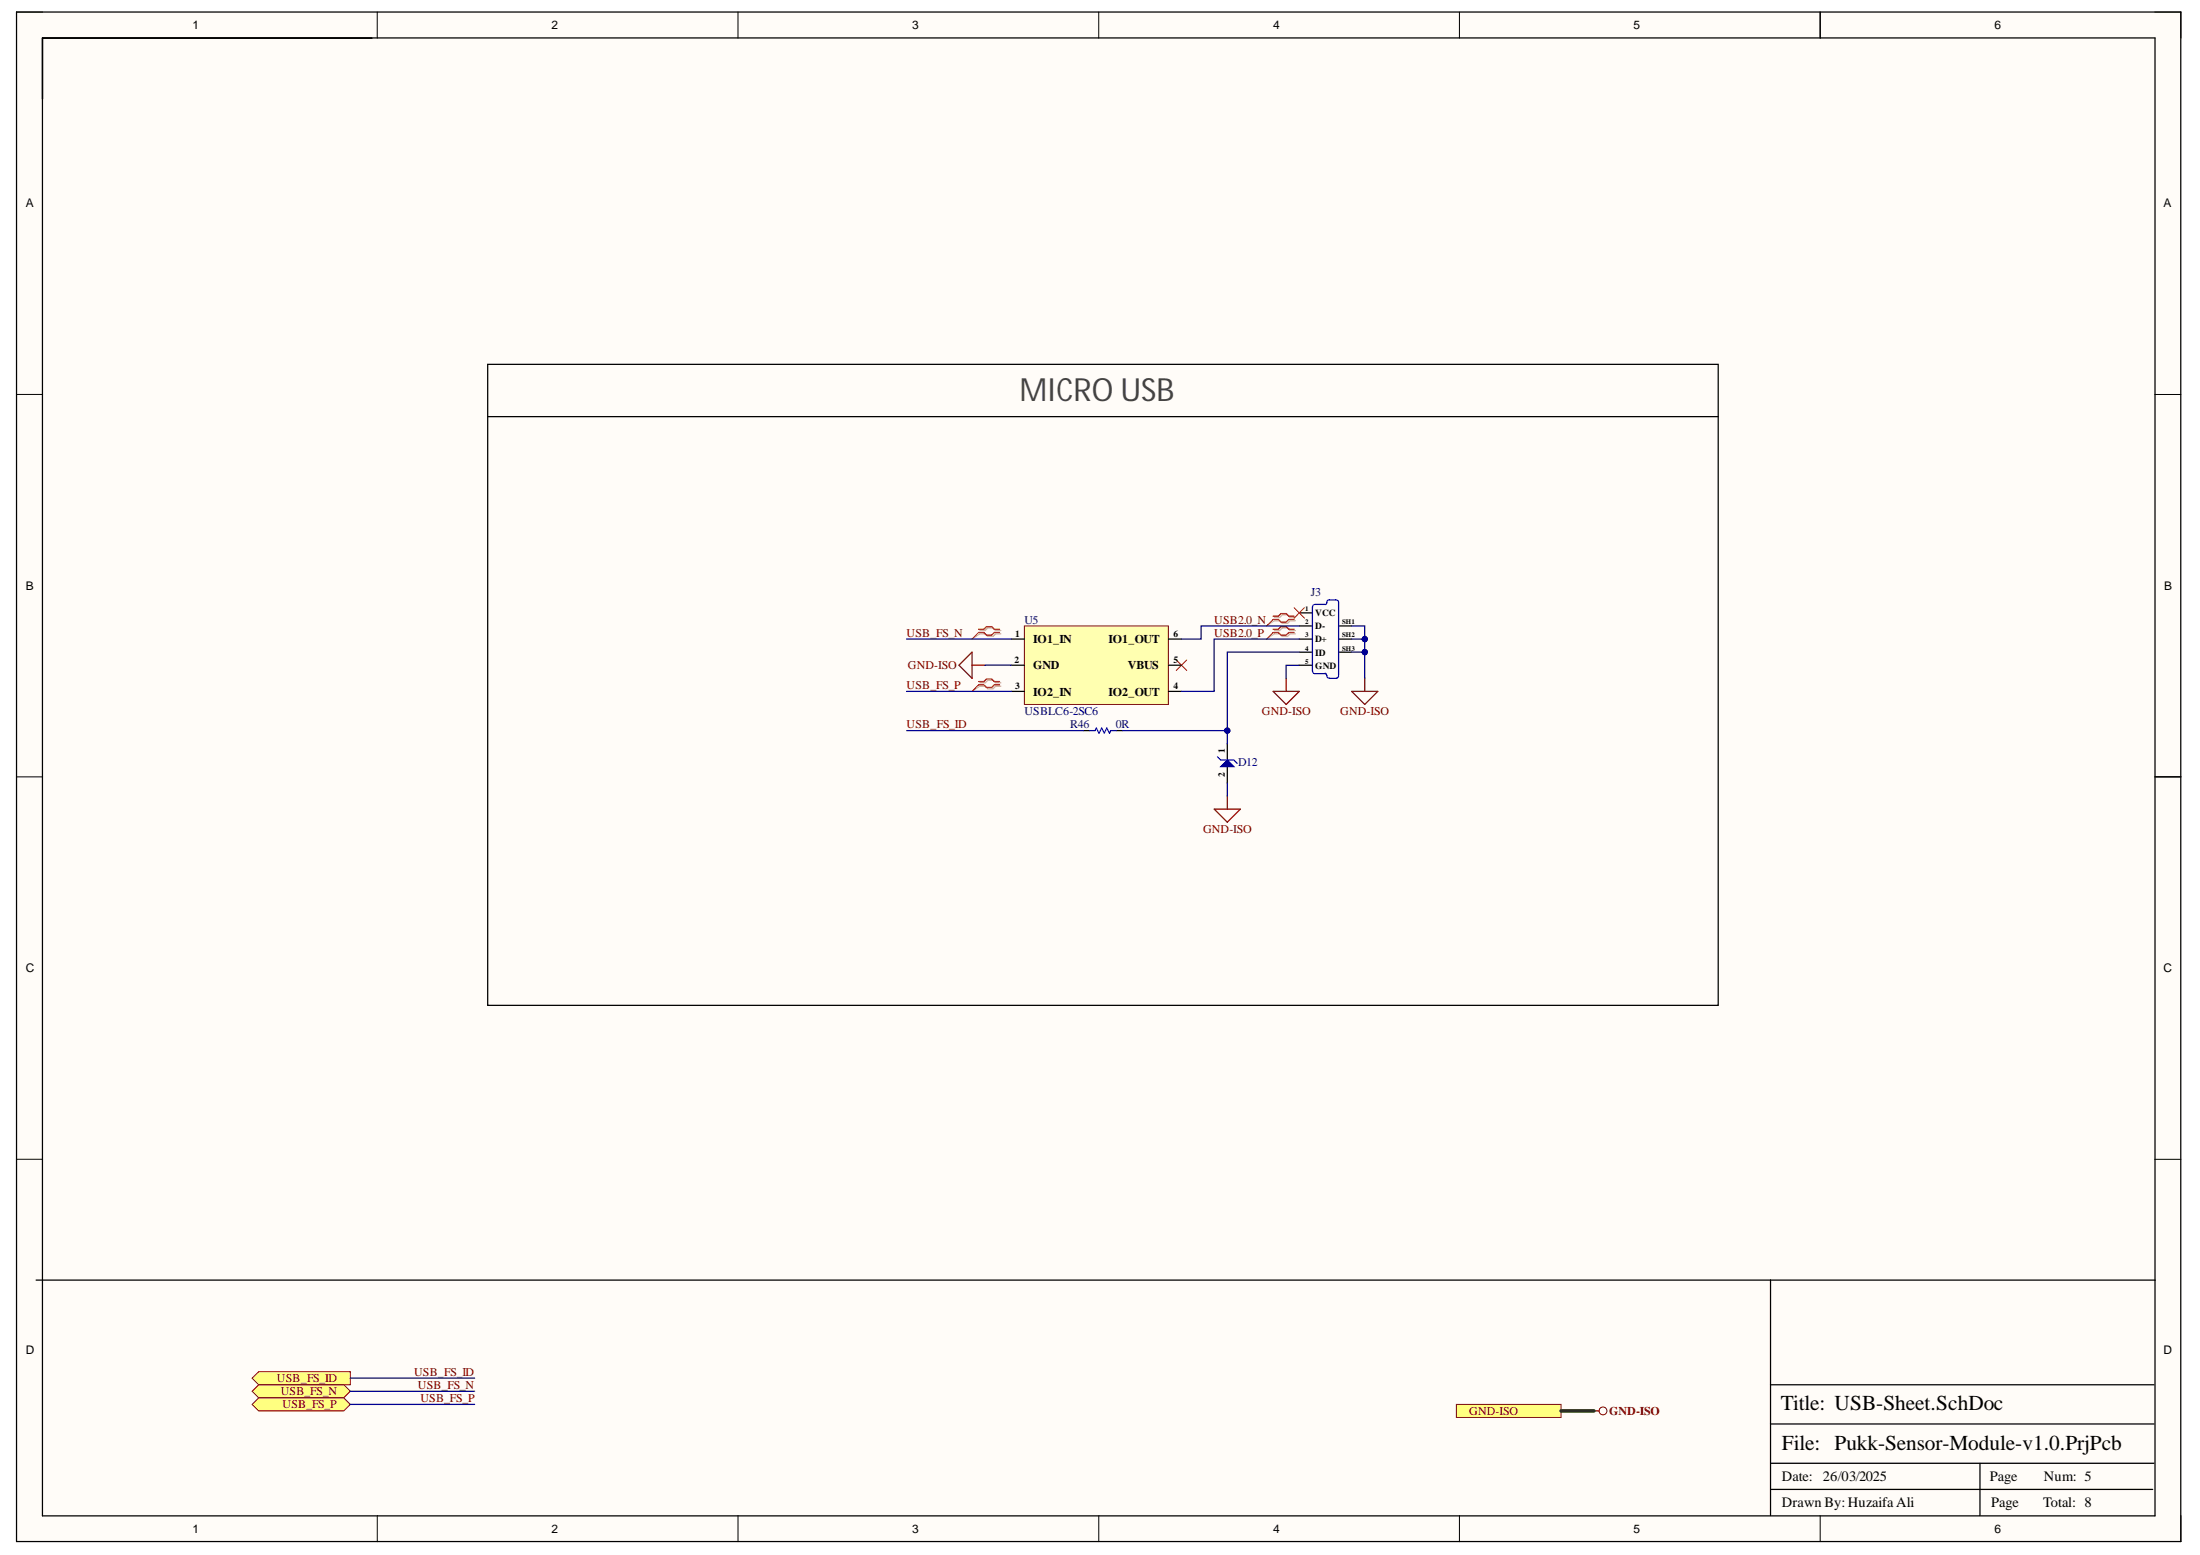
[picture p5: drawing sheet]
<svg xmlns="http://www.w3.org/2000/svg" width="297mm" height="210mm" viewBox="0 0 297 210" stroke-linecap="round" stroke-linejoin="round" font-family="sans-serif">
<g fill="#fffcf8">
<path d="M2.2 1.6h292.3v206.5h-292.3z" fill-rule="evenodd"/>
<path d="M5.8 5.2h285.1v199.4h-285.1z" fill-rule="evenodd"/>
</g>
<g fill="none" stroke="#000" stroke-width=".14">
<path d="M2.2 1.6h3.6M50.9 1.6v3.6M99.6 1.6v3.6M148.3 1.6v3.6M197 1.6v3.6M245.8 1.6v3.6M290.9 1.6h3.6v3.6M2.2 53.2h3.6M290.9 53.3h3.6M2.2 104.9h3.6M290.9 104.9h3.6M2.2 156.5h3.6"/>
<path d="M290.9 156.5h3.6M50.9 204.6v3.5M99.6 204.6v3.5M148.4 204.6v3.5M197 204.6v3.5M245.8 204.6v3.5M294.5 204.6v3.5"/>
</g>
<path d="M2.2 1.6h292.2v206.5h-292.2zM5.7 5.1h285.3v199.5h-285.3zM5.7 5.1h44.5M245.8 1.6v3.5M291 104.9h3.5M291 172.8h-51.9v31.8M239.1 197.5h51.7M239.1 192.2h51.7M239.1 186.9h51.7M267.3 197.5v7.1M239.1 201.1h51.6" fill="none" stroke="#000" stroke-width=".17"/>
<path d="M132.1 85.4l-.9 .9M158.8 89.1l1.4 1.4M160.2 89.1l-1.4 1.4" fill="none" stroke="#f00" stroke-width=".14"/>
<path d="M132.3 85.1h.7l.4-.3h.7l.3 .3h.7M132.3 85.6h.7l.4 .3h.7l.3-.3h.7" fill="none" stroke="#d0a19e" stroke-width=".17"/>
<path d="M132.3 85.6l-1.1 .7" fill="none" stroke="#d0a19e" stroke-width=".14"/>
<path d="M132.1 84.9h.7l.4-.3h.7l.3 .3h.8M132.1 85.4h.7l.4 .3h.7l.3-.3h.8" fill="none" stroke="#f00" stroke-width=".17"/>
<path d="M138.3 84.5h19.5v10.6h-19.5z" fill-rule="evenodd" fill="#ffffb0"/>
<path d="M138.3 84.5h19.5v10.6h-19.5z" fill="none" stroke="#800000" stroke-width=".14"/>
<path d="M136.5 86.3h1.8M136.5 89.8h1.8M136.5 93.3h1.8M157.8 86.3h1.7M157.8 89.8h1.7M157.8 93.3h1.7M165.7 100.4v2.2M165.7 103.5v2.2" fill="none" stroke="#000" stroke-width=".17"/>
<path d="M165.7 102.6l.9 .9h-1.8z" fill="#00f"/>
<path d="M147.1 98.6h.8l.1-.3 .4 .7 .3-.7 .4 .7 .3-.7 .4 .7 .2-.4h.7M177.4 81.6l-.2 .4v8.5l.2 .4M177.5 81.6h1.5M177.5 90.9h1.5M178.9 90.9l.2 .3M179 81.6l.1-.1a.45 .45 0 0 1 .4-.5h1.1l.1 .3v9.8M179.1 91.2l.1 .2 .3 .2 1.1-.1 .1-.3M164.4 102.2l.4 .4h1.8l.4 .4M165.7 102.6l.9 .9h-1.8z" fill="none" stroke="#00f" stroke-width=".17"/>
<g fill="none" stroke="#000" stroke-width=".17">
<path d="M65.8 49.2h166.2v86.5h-166.2zM65.8 56.2h166.2M146.3 98.6h.8M150.7 98.6h.9M175.4 84.5h1.8M175.4 88h1.8M175.4 86.3h1.8M175.4 82.7h1.8M175.4 89.8h1.8M180.7 84.5h1.8M180.7 88h1.8M180.7 86.3h1.8"/>
<path d="M4.9 172.8h234.2"/>
</g>
<path d="M132.3 92.2h.7l.4-.4h.7l.3 .4h.7M132.3 92.6h.7l.4 .4h.7l.3-.4h.7M172.1 83.4h.7l.3-.4h.7l.4 .4h.7M172.1 83.8h.7l.3 .3h.7l.4-.3h.7M172.1 85.1h.7l.3-.3h.7l.4 .3h.7M172.1 85.6h.7l.3 .3h.7l.4-.3h.7" fill="none" stroke="#d0a19e" stroke-width=".17"/>
<path d="M132.3 92.6l-1.1 .7M172.1 83.8l-1.1 .7M172.1 85.6l-1.1 .7" fill="none" stroke="#d0a19e" stroke-width=".14"/>
<path d="M132.1 92h.7l.4-.4h.7l.3 .4h.8M132.1 92.4h.7l.4 .4h.7l.3-.4h.8M171.9 83.2h.7l.3-.4h.8l.3 .4h.7M171.9 83.6h.7l.3 .4h.8l.3-.4h.7M171.9 84.9h.7l.3-.3h.8l.3 .3h.7M171.9 85.4h.7l.3 .3h.8l.3-.3h.7" fill="none" stroke="#f00" stroke-width=".17"/>
<path d="M132.1 92.4l-.9 .9M171.9 83.6l-.9 .9M171.9 85.4l-.9 .9M174.7 82l1.4 1.4M176.1 82l-1.4 1.4" fill="none" stroke="#f00" stroke-width=".14"/>
<path d="M171.9 93.3h3.5l-1.7 1.8zM173.7 91.6v1.7M163.9 109.2h3.6l-1.8 1.8zM165.7 107.5v1.7" fill="none" stroke="#800000" stroke-width=".17"/>
<path d="M34 186l.9-.8h12.4v1.7h-12.4z" fill-rule="evenodd" fill="#ffff80"/>
<path d="M34 186l.9-.8h12.4v1.7h-12.4z" fill="none" stroke="#800000" stroke-width=".14"/>
<path d="M34 187.8l.9-.9h11.5l.9 .9-.9 .9h-11.5z" fill-rule="evenodd" fill="#ffff80"/>
<path d="M34 187.8l.9-.9h11.5l.9 .9-.9 .9h-11.5z" fill="none" stroke="#800000" stroke-width=".14"/>
<path d="M34 189.6l.9-.9h11.5l.9 .9-.9 .9h-11.5z" fill-rule="evenodd" fill="#ffff80"/>
<path d="M34 189.6l.9-.9h11.5l.9 .9-.9 .9h-11.5z" fill="none" stroke="#800000" stroke-width=".14"/>
<path d="M196.6 189.6h14.2v1.7h-14.2z" fill-rule="evenodd" fill="#ffff80"/>
<g fill="none" stroke="#800000" stroke-width=".14">
<path d="M196.6 189.6h14.2v1.7h-14.2z"/>
<circle cx="216.4" cy="190.5" r=".53"/>
</g>
<path d="M129.5 89.8l1.7-1.8v3.6zM131.2 89.8h1.8M182.5 93.3h3.5l-1.7 1.8zM184.3 91.6v1.7M215.2 190.5h.7" fill="none" stroke="#800000" stroke-width=".17"/>
<path d="M122.4 86.3h14.1M122.4 93.3h14.1M122.4 98.6h23.9M133 89.8h3.5M151.6 98.6h14.1M175.4 89.8h-1.7v1.8M175.4 86.3h-11.5v7h-4.4M175.4 84.5h-13.2v1.8h-2.7M165.7 105.7v1.8" fill="none" stroke="#000080" stroke-width=".17"/>
<circle cx="165.7" cy="98.6" r=".35" fill="#000080"/>
<circle cx="165.7" cy="98.6" r=".35" fill="none" stroke="#000080" stroke-width=".14"/>
<path d="M175.4 88h-9.7v12.4" fill="none" stroke="#000080" stroke-width=".17"/>
<circle cx="165.7" cy="98.6" r=".35" fill="#000080"/>
<circle cx="165.7" cy="98.6" r=".35" fill="none" stroke="#000080" stroke-width=".14"/>
<path d="M182.5 84.5h1.8v3.5h-1.8M47.3 186h16.8M47.3 187.8h16.8M47.3 189.6h16.8" fill="none" stroke="#000080" stroke-width=".17"/>
<path d="M210.8 190.5h4.4" fill="none" stroke="#274e13" stroke-width=".51"/>
<circle cx="184.3" cy="86.3" r=".35" fill="#000080"/>
<circle cx="184.3" cy="86.3" r=".35" fill="none" stroke="#000080" stroke-width=".14"/>
<circle cx="184.3" cy="88" r=".35" fill="#000080"/>
<circle cx="184.3" cy="88" r=".35" fill="none" stroke="#000080" stroke-width=".14"/>
<path d="M182.5 86.3h1.8" fill="none" stroke="#000080" stroke-width=".17"/>
<circle cx="184.3" cy="86.3" r=".35" fill="#000080"/>
<circle cx="184.3" cy="86.3" r=".35" fill="none" stroke="#000080" stroke-width=".14"/>
<path d="M184.3 88v3.6" fill="none" stroke="#000080" stroke-width=".17"/>
<circle cx="184.3" cy="88" r=".35" fill="#000080"/>
<circle cx="184.3" cy="88" r=".35" fill="none" stroke="#000080" stroke-width=".14"/>
<text font-size="4.3" fill="#434343" x="137.6" y="54.2">MICRO USB</text>
<g font-size="2.9">
<text x="240.4" y="190.4">Title: USB-Sheet.SchDoc</text>
<text x="240.6" y="195.7">File: Pukk-Sensor-Module-v1.0.PrjPcb</text>
</g>
<g font-size="1.9">
<text x="240.6" y="203.5">Drawn By:HuzaifaAli</text>
<text x="240.6" y="199.9">Date: 26/03/2025</text>
<text x="268.7" y="199.9">Page</text>
<text x="268.9" y="203.5">Page</text>
<text x="275.9" y="203.5">Total: 8</text>
<text x="276" y="199.9">Num: 5</text>
</g>
<g font-size="1.6">
<text x="26" y="4">1</text>
<text x="74.4" y="4">2</text>
<text x="123.2" y="4">3</text>
<text x="171.9" y="4">4</text>
<text x="220.5" y="4">5</text>
<text x="269.3" y="4">6</text>
<text x="3.5" y="28">A</text>
<text x="292.1" y="28">A</text>
<text x="3.5" y="79.6">B</text>
<text x="292.2" y="79.6">B</text>
<text x="139.5" y="86.8">IO1_IN</text>
<text x="149.7" y="86.8">IO1_OUT</text>
<text x="139.5" y="90.4">GND</text>
<text x="139.5" y="93.9">IO2_IN</text>
<text x="149.7" y="93.9">IO2_OUT</text>
<text x="152.3" y="90.4">VBUS</text>
<text x="3.5" y="131.3">C</text>
<text x="292.1" y="131.3">C</text>
<text x="3.5" y="182.8">D</text>
<text x="292.1" y="182.8">D</text>
<text x="26" y="206.9">1</text>
<text x="74.4" y="206.9">2</text>
<text x="123.2" y="206.9">3</text>
<text x="171.9" y="206.9">4</text>
<text x="220.5" y="206.9">5</text>
<text x="269.3" y="206.9">6</text>
</g>
<g font-size="1.6" fill="#000080">
<text x="177" y="80.5">J3</text>
<text x="138.3" y="84.2">U5</text>
<text x="138.3" y="96.5">USBLC6-2SC6</text>
<text x="144.5" y="98.3">R46</text>
<text x="150.7" y="98.3">0R</text>
<text x="167.2" y="103.4">D12</text>
</g>
<g font-size="1.6" fill="#800000">
<text x="122.4" y="86">USB_FS_N</text>
<text x="164" y="84.2">USB2.0_N</text>
<text x="164" y="86">USB2.0_P</text>
<text x="122.4" y="93">USB_FS_P</text>
<text x="122.6" y="90.4">GND-ISO</text>
<text x="122.4" y="98.3">USB_FS_ID</text>
<text x="170.4" y="96.5">GND-ISO</text>
<text x="181" y="96.5">GND-ISO</text>
<text x="162.4" y="112.4">GND-ISO</text>
<text x="55.9" y="185.7">USB_FS_ID</text>
<text x="37.4" y="186.6">USB_FS_ID</text>
<text x="37.9" y="188.3">USB_FS_N</text>
<text x="38.2" y="190.1">USB_FS_P</text>
<text x="56.4" y="187.5">USB_FS_N</text>
<text x="56.8" y="189.3">USB_FS_P</text>
<text x="198.4" y="191">GND-ISO</text>
<text x="217.2" y="191">GND-ISO</text>
</g>
<g font-size="1.3">
<text x="177.6" y="83.2">VCC</text>
<text x="137" y="89.5">2</text>
<text x="137" y="86">1</text>
<text x="158.5" y="89.5">5</text>
<text x="158.5" y="86">6</text>
<text x="177.6" y="84.9">D-</text>
<text x="177.6" y="88.5">ID</text>
<text x="177.6" y="86.7">D+</text>
<text x="137" y="93.1">3</text>
<text x="158.5" y="93.1">4</text>
<text x="177.6" y="90.3">GND</text>
<text x="165.4" y="101.7" transform="rotate(-90 165.4 101.7)">1</text>
<text x="165.4" y="104.9" transform="rotate(-90 165.4 104.9)">2</text>
</g>
<g font-size=".9">
<text x="176.2" y="82.5">1</text>
<text x="176.2" y="84.3">2</text>
<text x="176.2" y="87.8">4</text>
<text x="176.2" y="86">3</text>
<text x="176.2" y="89.6">5</text>
<text x="181.2" y="84.3">SH1</text>
<text x="181.2" y="86">SH2</text>
<text x="181.2" y="87.8">SH3</text>
</g>
</svg>
